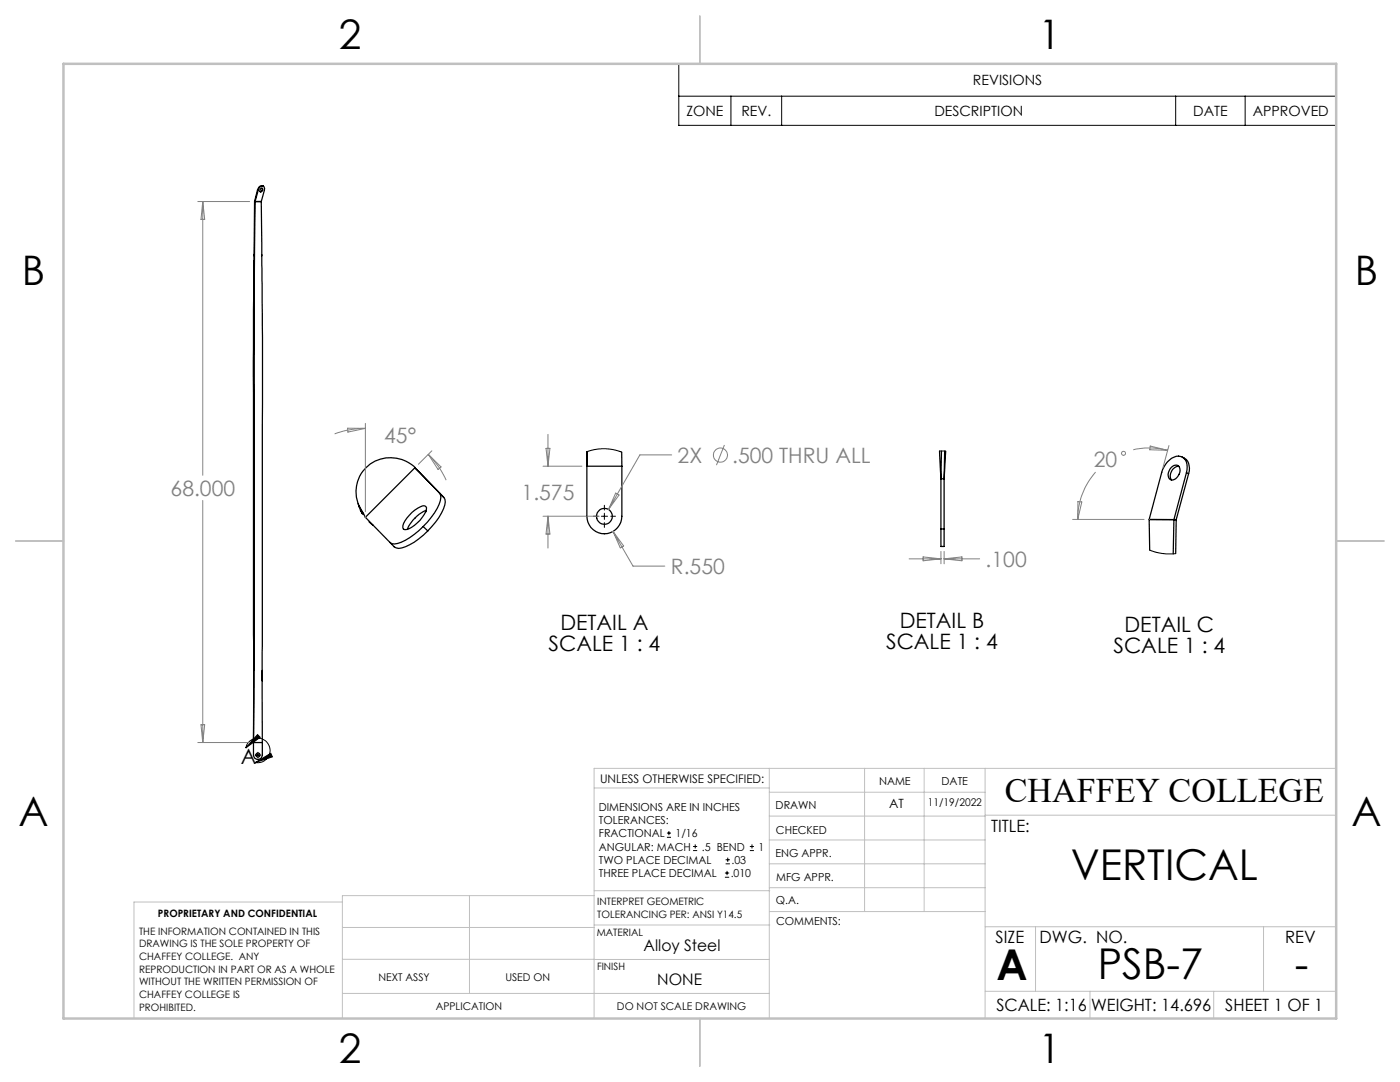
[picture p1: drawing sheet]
<svg xmlns="http://www.w3.org/2000/svg" width="279mm" height="216mm" viewBox="0 0 279 216" stroke-linecap="round" stroke-linejoin="round" font-family="sans-serif">
<g fill="none" stroke="#000" stroke-width=".25">
<path d="M51.4 37.9h.1M51.4 37.9l-.6 2.3M51.5 37.9l-.6 2.3-.1 9.5-.2 98.5M52 37.6a.3 .3 0 0 1 .5 .2 .3 .3 0 0 1-.2 .4 .3 .3 0 0 1-.5-.1 .3 .3 0 0 1 .2-.4zM52.2 37l-.5 .3-.3 .6M52.2 37l.4 .1M52.2 37l.2 .1M52.3 37.5l-.1 .5-.3 .2M52.4 37.1a.89 .89 0 0 0-.9 .8M52.4 37.1a.55 .55 0 0 1 .4 .8l-.7 2.3M50.7 50.8v.2M50.7 52l-.1 20.1v61.7"/>
<path d="M50.8 40.2l-.2 25.9v82.1M50.8 40.2h1.3M52.1 40.2l.1 10.8M52.2 50.8l.2 16.5-.1 68.6M82.8 93.3l4.9 5.1a2.2 2.2 0 0 1-.1 2.2 13.9 13.9 0 0 1-3.1 4.5M82.8 93.3l5.7 5.9a2.08 2.08 0 0 1 0 2.3 13.3 13.3 0 0 1-3.1 4.4M82.8 93.3l-9.9 9.9M82.9 93.3a6.9 6.9 0 0 0-8.7-.9 6.9 6.9 0 0 0-2.7 8.2M117.1 90.1v12.9a3.5 3.5 0 0 0 3.5 3.5 3.5 3.5 0 0 0 3.5-3.5v-10M117.2 90.1l-.1 2.9h7M124.1 90.2v2.8M187.5 90l.3 5.5"/>
<path d="M187.8 95.5h.6M187.8 95.5v10.1M187.9 90l-.1 5.5M188.4 95.5v10.1M188.5 90l-.1 5.5M188.7 90l-.3 5.5M233.7 93.3a.96 .96 0 0 1 1.2-.5 .96 .96 0 0 1 .6 1.1 1.95 1.95 0 0 1-1.7 1.9 1.39 1.39 0 0 1-.3-2.2zM235.3 93.1a1.88 1.88 0 0 0-1.5 2.7M235.9 91.2a2.29 2.29 0 0 1 1.4 2.8l-.1 .5M236.8 94.3a2.38 2.38 0 0 0-1.2-3.2 3.2 3.2 0 0 0-3.3 2.1l-.5 1.1-2.5 9.3 5 .1M236.8 94.3l-2.5 9.4M236.8 94.3l.4 .2"/>
<path d="M237.2 94.5l-2.5 9.2M71.5 100.6l.6 1.1M71.6 100.8l.1 .4M71.7 101.1l.4 .9M71.9 101.7l.5 .9M71.9 101.8l.7 .8M72.2 101.8l.7 1.4M72.2 102.3v.1M72.9 103.2l4.9 5M73.7 104.1l.8 .7M82.2 102.2l.6-.4a3.3 3.3 0 0 1 1.9-.9l.3 .2a1.48 1.48 0 0 1-.3 1.6 6.1 6.1 0 0 1-3.9 3l-.3-.1a1.53 1.53 0 0 1 .3-1.7zM84.5 105.1a11.4 11.4 0 0 1-5.8 3.4h-.5l-.4-.3"/>
<path d="M84.5 105.1l.9 .8M85.1 101.9l-.2 .3M85.1 101.8a7.1 7.1 0 0 0-3.8 3.9M85.4 105.9a11 11 0 0 1-5.8 3.5l-.9-.3-.9-.9M187.8 105.6v3.4h.6v-3.4M187.8 105.6h.6M234.3 103.7l-.2 6.8M234.7 103.7h-5.4l.1 6.1M234.7 103.7l-.1 6.8M52.3 133.8l.1 14.4M50.6 148.2v2.5a.88 .88 0 0 0 .9 .8 .88 .88 0 0 0 .9-.8v-2.5M50.6 148.2h1.8"/>
<circle cx="120.6" cy="103" r="1.58"/>
<circle cx="51.5" cy="150.7" r=".4"/>
</g>
<g fill="none" stroke="#000" stroke-width=".2">
<path d="M135.5 12.7h131.2v12.3h-131.2zM135.5 19.2h131.2M145.9 19.2v5.8M156 19.2v5.8M234.6 19.2v5.8M248.5 19.2v5.8M117.1 90.1l1.9-.5 2-.1 1.4 .2 1.7 .5M187.5 90h1.2M118.4 103h1M120 103h1.2M120.6 100.8v1M120.6 102.4v1.2"/>
<path d="M120.6 104.3v.9M121.9 103h.9M229.4 109.8l2.6 .7h2.6M49 149.3a2.46 2.46 0 0 1 2.9-2 2.46 2.46 0 0 1 1.9 2.9 2.46 2.46 0 0 1-2.9 2M50.9 152.2l3.1-1.9 .4 .7zM50.9 150.7h.3M51.3 150.7h.3M51.4 146.6l.5 .5-2.9 2.2zM51.5 150.1v.3M51.5 150.5v.3M51.5 151v.2M51.8 150.7h.2"/>
<path d="M133.1 167.1h.8M133.1 166.2h.8M133.5 165.8v.9M138.3 169.7h.8M138.3 168.9h.8M138.7 168.5v.8M144.7 175h.8M144.7 174.2h.8M144.8 172.4h.9M144.8 171.6h.9M145.1 173.8v.8M145.2 171.1v.9"/>
<path d="M149.6 169.7h.9M149.6 168.9h.9M150.1 168.5v.8"/>
</g>
<g fill="none" stroke="#808080" stroke-width=".2">
<path d="M39.5 40.2h10.3M40.5 40.2v54.6M40.5 40.2l.4 3.6h-.8zM40.5 99.9v48.3M69.4 85.4l3.5 .1-3.5 .7zM72.9 85.5a18.4 18.4 0 0 0-6.1 1.1M72.9 84.5v17.6M85.5 90.7a17.1 17.1 0 0 1 3.5 5.1M85.5 90.7l2.5 2.5-.6 .5zM86.2 90l-2.7 2.6M108.4 93h7.7M109 89.5h.7l-.3 3.5z"/>
<path d="M109.4 86.7v6.3M122.9 98.4l.6 .4-2.1 2.9zM134.1 90.8h-6.4l-6.3 10.9M144.6 88.8l-1.6 4M218.7 94.2a14.3 14.3 0 0 0-3.6 9.4M226.2 89.7a14.6 14.6 0 0 1 6.8 .2M229.6 89l3.4 .9-3.6-.2zM233.3 88.9l-1.2 4.4M108.4 103h11.2M109.4 103v6.4M109.4 103l.3 3.6h-.7zM122.3 106l4 7h6.4"/>
<path d="M122.3 106l2.2 2.9-.7 .4zM181.4 111.5h6.4M184.2 111.1l3.6 .4-3.6 .4zM187.8 110v2.5M188.4 110v2.5M188.4 111.5h7.1M188.4 111.5l3.6-.4v.8zM214.1 103.6h14.2M215.1 100.1l.8 .1-.8 3.4zM39.5 148.2h10.1M40.1 144.6h.8l-.4 3.6z"/>
<circle cx="143.8" cy="90.8" r="1.41"/>
<circle cx="224.2" cy="90.5" r=".39"/>
</g>
<g fill="none" stroke="#c0c0c0" stroke-width=".2">
<path d="M72.9 103.1v.1M229.3 103.6h.1M118.6 157.2h34.9M153.5 153.3v49.9M153.5 158.1h43.1M172.5 153.3v28.6M184.4 153.3v28.6M196.6 153.3v49.9M266.7 153.3h-148.1v49.9M68.3 180h-41.6v23.2M93.7 178.7v19.5M118.6 178.7h-50.3v24.5"/>
<path d="M118.6 177.7h35M153.5 167.6h43.1M153.5 162.8h43.1M153.5 172.4h43.1M153.5 177.1h43.1M196.6 162.7h70.1M68.3 198.2h85.2M68.3 191.4l85.2 .1M68.3 185.1h50.3M118.6 184.6h35M153.6 181.9h43M196.6 197.8h70.1"/>
<path d="M196.6 184.9h70.1M206.7 184.9v12.9M217.5 197.8v5.4M242.2 197.8v5.4M252.2 184.9v12.9"/>
</g>
<path d="M139.7 3.2v9.5M3.1 107.9h9.6M266.7 107.9h9.5M139.7 203.2v9.6" fill="none" stroke="#c0c0c0" stroke-width=".25"/>
<path d="M12.7 12.7h254v190.5h-254z" fill="none" stroke="#c0c0c0" stroke-width=".5"/>
<path d="M50.9 152.2l3.1-1.9 .4 .7zM51.4 146.6l.5 .5-2.9 2.2zM-.1 154v1.2zM-.1 158.6v2.1zM-.1 44.1v.7zM-.1 48.3v1.7z" fill="#000"/>
<g font-size="8.5">
<text x="213.7" y="175.5">VERTICAL</text>
<text x="198.9" y="195.5">A</text>
<text x="219.1" y="195.4">PSB-7</text>
<text x="258.4" y="195.4">-</text>
</g>
<g font-size="8.1">
<text x="67.6" y="9.7">2</text>
<text x="207.3" y="9.7">1</text>
<text x="4.4" y="57">B</text>
<text x="270.4" y="57">B</text>
<text x="3.7" y="164.9">A</text>
<text x="269.7" y="164.9">A</text>
<text x="67.6" y="212.2">2</text>
<text x="207.3" y="212.2">1</text>
</g>
<text font-size="6.9" x="200.5" y="160.1">CHAFFEY COLLEGE</text>
<g font-size="4.2" fill="#808080">
<text x="76.7" y="88.5">45°</text>
<text x="135.2" y="92.3">2X</text>
<text x="146.1" y="92.3">.500 THRU ALL</text>
<text x="218.3" y="93.2">20</text>
<text x="34" y="98.9">68.000</text>
<text x="104.1" y="99.7">1.575</text>
<text x="196.7" y="113.1">.100</text>
<text x="133.9" y="114.5">R.550</text>
</g>
<g font-size="4.2">
<text x="111.8" y="125.8">DETAIL A</text>
<text x="179.6" y="125.3">DETAIL B</text>
<text x="109.5" y="130">SCALE 1 : 4</text>
<text x="176.9" y="129.5">SCALE 1 : 4</text>
<text x="222.2" y="130.3">SCALE 1 : 4</text>
<text x="224.4" y="126.1">DETAIL C</text>
<text x="48.1" y="152.5">A</text>
</g>
<g font-size="3.4">
<text x="197.8" y="166">TITLE:</text>
<text x="198.7" y="188.1">SIZE</text>
<text x="207.5" y="188.1">DWG. NO.</text>
<text x="256.5" y="188.2">REV</text>
<text x="198.8" y="201.7">SCALE: 1:16</text>
<text x="217.7" y="201.8">WEIGHT: 14.696</text>
<text x="244.5" y="201.7">SHEET 1 OF 1</text>
</g>
<g font-size="3.2">
<text x="128.5" y="189.8">Alloy Steel</text>
<text x="131.2" y="196.6">NONE</text>
</g>
<g font-size="2.8">
<text x="194.2" y="17">REVISIONS</text>
<text x="137" y="23.2">ZONE</text>
<text x="148" y="23.2">REV.</text>
<text x="186.5" y="23.2">DESCRIPTION</text>
<text x="238.1" y="23.2">DATE</text>
<text x="250" y="23.2">APPROVED</text>
</g>
<text font-size="2.5" x="177.5" y="161.3">AT</text>
<text font-size="2.4" x="119.8" y="156.2">UNLESS OTHERWISE SPECIFIED:</text>
<g font-size="2.2">
<text x="119.5" y="161.8">DIMENSIONS ARE IN INCHES</text>
<text x="154.8" y="161.4">DRAWN</text>
<text x="175.4" y="156.6">NAME</text>
<text x="187.9" y="156.7">DATE</text>
<text x="119.5" y="164.4">TOLERANCES:</text>
<text x="119.5" y="167.1">FRACTIONAL</text>
<text x="134.8" y="167.1">1/16</text>
<text x="154.9" y="166.3">CHECKED</text>
<text x="119.5" y="172.4">TWO PLACE DECIMAL</text>
<text x="119.5" y="169.7">ANGULAR: MACH</text>
<text x="140.1" y="169.7">.5 BEND</text>
<text x="146" y="172.4">.03</text>
<text x="151.4" y="169.7">1</text>
<text x="154.8" y="171">ENG APPR.</text>
<text x="119.5" y="175">THREE PLACE DECIMAL</text>
<text x="145.8" y="175">.010</text>
<text x="154.9" y="175.7">MFG APPR.</text>
<text x="154.9" y="180.4">Q.A.</text>
<text x="154.9" y="184.6">COMMENTS:</text>
</g>
<g font-size="2.1">
<text x="185.2" y="160.7">11/19/2022</text>
<text x="75.5" y="195.7">NEXT ASSY</text>
<text x="100.9" y="195.7">USED ON</text>
<text x="86.9" y="201.5">APPLICATION</text>
<text x="123.1" y="201.6">DO NOT SCALE DRAWING</text>
</g>
<g font-size="2">
<text x="31.5" y="182.9">PROPRIETARY AND CONFIDENTIAL</text>
<text x="119.2" y="180.6">INTERPRET GEOMETRIC</text>
<text x="119.2" y="183.1">TOLERANCING PER: ANSI Y14.5</text>
<text x="27.8" y="186.5">THE INFORMATION CONTAINED IN THIS</text>
<text x="27.8" y="189">DRAWING IS THE SOLE PROPERTY OF</text>
<text x="27.8" y="191.6">CHAFFEY COLLEGE. ANY</text>
<text x="119.1" y="186.7">MATERIAL</text>
<text x="27.8" y="194.1">REPRODUCTION IN PART OR AS A WHOLE</text>
<text x="27.8" y="196.6">WITHOUT THE WRITTEN PERMISSION OF</text>
<text x="119.1" y="193.5">FINISH</text>
<text x="27.8" y="199.1">CHAFFEY COLLEGE IS</text>
<text x="27.8" y="201.7">PROHIBITED.</text>
</g>
</svg>
